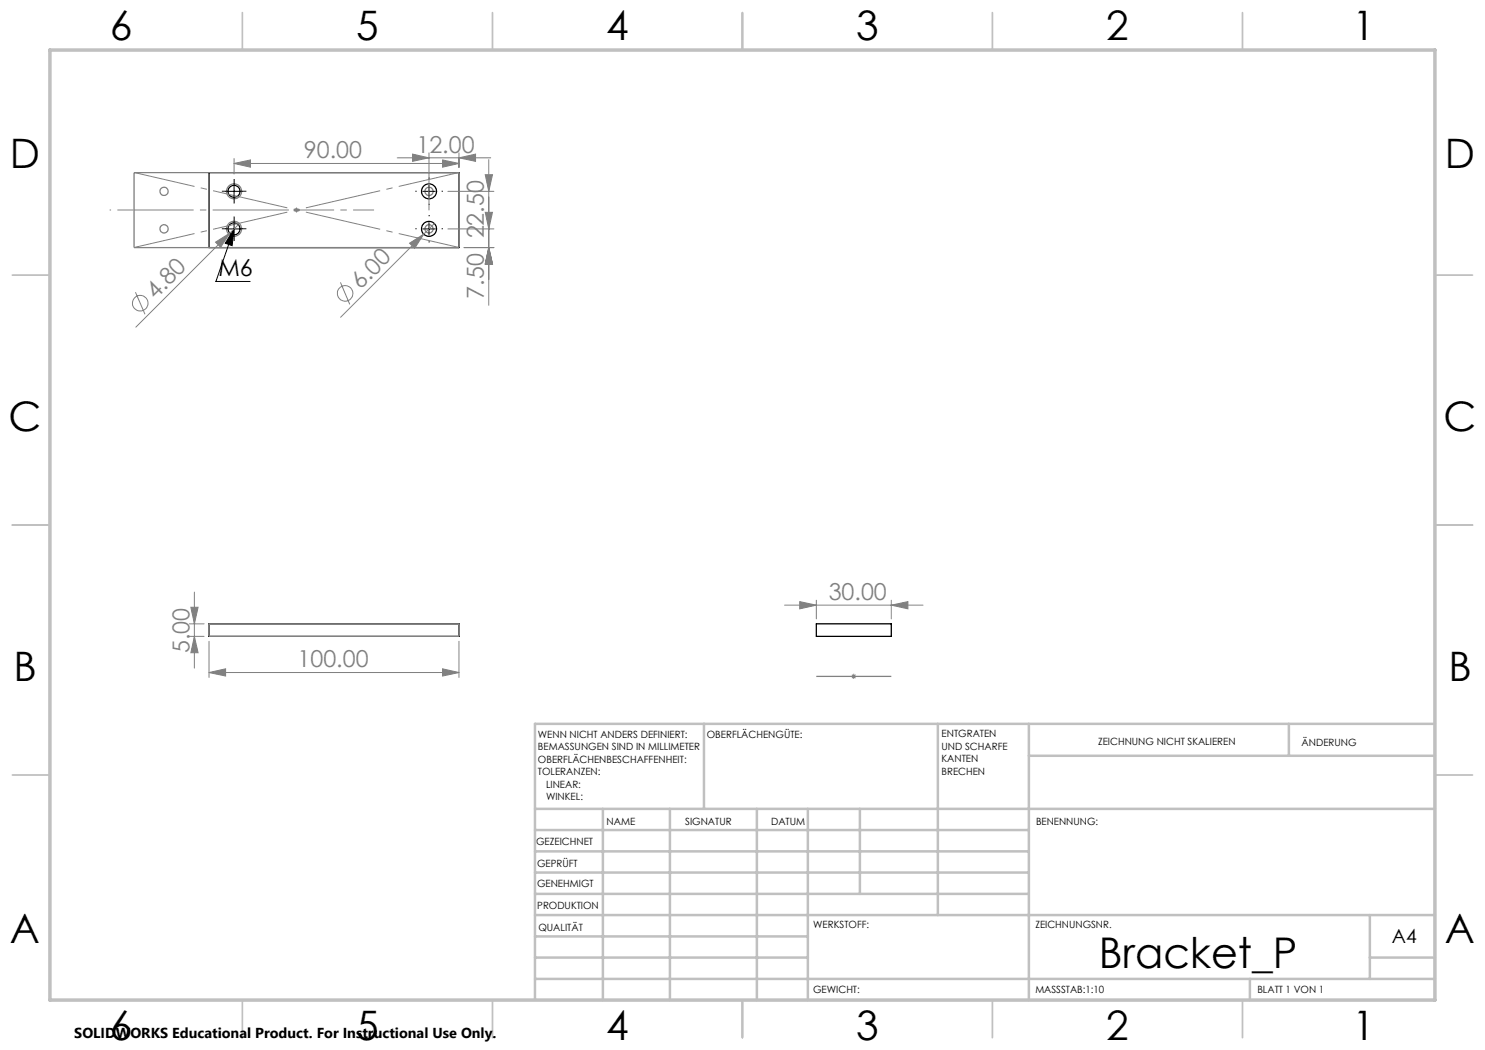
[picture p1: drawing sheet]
<svg xmlns="http://www.w3.org/2000/svg" width="297mm" height="210mm" viewBox="0 0 297 210" stroke-linecap="round" stroke-linejoin="round" font-family="sans-serif">
<g fill="none" stroke="#000" stroke-width=".25">
<path d="M41.8 34.5h50v15h-50zM41.8 124.8h50v2.5h-50zM163.3 124.8h15v2.5h-15z"/>
<circle cx="46.8" cy="38.3" r="1.19"/>
<circle cx="85.8" cy="38.3" r="1.5"/>
<circle cx="46.8" cy="45.8" r="1.2"/>
<circle cx="85.8" cy="45.8" r="1.5"/>
</g>
<g fill="none" stroke="#808080" stroke-width=".2">
<path d="M46.8 32.7l3.3-.7v1.4zM46.8 31.7v3.1M46.8 32.7h45M79.4 31.6h18.7M82.5 30.8l3.3 .8-3.3 .7zM85.8 30.6v11.4M88.5 32l3.3 .7-3.3 .7zM89.6 38.3h9.2M91.8 31.6l3.3-.8v1.5zM91.8 30.6v2.9M97 35h1.5l-.7 3.3zM97.8 31.9v29.2"/>
<path d="M27.1 58.4l1.9 4.5M43.1 48.4l2.9-1.8-1.9 2.9zM46 46.6l-18.8 18.8M47.7 44.9l-1.7 1.7M58.8 42h1M58.9 41.7l.8 .7M59.3 41.5v1M59.7 41.7l-.8 .7M68.1 56.5l1.9 4.4M81.9 48.6l2.8-1.8-1.8 2.9zM86.9 44.7l-18.8 18.8M89.6 45.8h9.2"/>
<path d="M92.8 49.5h6M97 42.5h1.5l-.7 3.3zM97.8 49.5l.7 3.3h-1.5zM38.9 118.4v15.2M37.9 124.8h2.9M37.9 127.3h2.9M38.2 121.5h1.4l-.7 3.3zM38.9 127.3l.7 3.3h-1.4zM41.8 134.5l3.3-.7v1.4zM41.8 128.3v7.2M41.8 134.5h50M88.5 133.8l3.3 .7-3.3 .7z"/>
<path d="M91.8 128.3v7.2M156.9 121h27.7M159.9 120.3l3.4 .7-3.4 .8zM163.3 120v3.8M170.3 135.3h1M170.4 134.9l.7 .7M170.7 134.8v1M171.1 134.9l-.7 .7M178.3 121l3.3-.7v1.5zM178.3 120v3.8"/>
<circle cx="69" cy="58.7" r="1.57"/>
<circle cx="28" cy="60.7" r="1.56"/>
</g>
<g fill="none" stroke="#808080" stroke-width=".25">
<path d="M26.8 34.5h65v15h-65zM41.8 124.8h50v2.5h-50zM163.3 135.3h15"/>
<circle cx="32.8" cy="38.3" r=".82"/>
<circle cx="46.8" cy="38.3" r="1.49"/>
<circle cx="85.8" cy="38.3" r=".83"/>
<circle cx="32.8" cy="45.8" r=".82"/>
<circle cx="46.8" cy="45.8" r="1.49"/>
<circle cx="85.8" cy="45.8" r=".83"/>
</g>
<path d="M45.5 38.3h2.5M46.8 37v2.5M84.6 38.3h2.5M85.8 37v2.5M45.5 45.8h2.5M46.8 45.8l-.4 3.3-1.4-.5zM46.8 45.8l-3.6 10.5h6.8M46.8 44.5v2.5M84.6 45.8h2.5M85.8 44.5v2.5" fill="none" stroke="#000" stroke-width=".2"/>
<path d="M26.8 34.5l65 15M26.8 49.5l65-15" fill="none" stroke="#808080" stroke-width=".2" stroke-dasharray="15.2 1.3 1.3 1.3" stroke-dashoffset="2.8" stroke-linecap="butt"/>
<g fill="none" stroke="#000" stroke-width=".2" stroke-dasharray="15.2 1.3 1.3 1.3" stroke-linecap="butt">
<path d="M45.6 38.3h-1.2M46.8 37v-1.2M46.8 39.5v1.2M48.1 38.3h1.2M83.3 38.3h-.2M85.8 35.8v-.3M88.3 38.3h.3M45.6 45.8h-1.2M46.8 44.5v-1.2M46.8 47v1.2M48.1 45.8h1.2M83.3 45.8h-.2"/>
<path d="M85.8 43.3v-.3M85.8 48.3v.2M85.8 40.8v.2M88.3 45.8h.3"/>
</g>
<path d="M59.3 42h15.5" fill="none" stroke="#808080" stroke-width=".2" stroke-dasharray="15.2 1.3 1.3 1.3" stroke-dashoffset="7.7" stroke-linecap="butt"/>
<path d="M59.3 42h-37.4" fill="none" stroke="#808080" stroke-width=".2" stroke-dasharray="15.2 1.3 1.3 1.3" stroke-dashoffset="-1.6" stroke-linecap="butt"/>
<g fill="none" stroke="#c0c0c0" stroke-width=".35">
<path d="M48.5 2.5v7.5M98.5 2.5v7.5M148.5 2.5v7.5M198.5 2.5v7.5M248.5 2.5v7.5M2.5 55h7.5M287 55h7.5M2.5 105h7.5M287 105h7.5M2.5 155h7.5M287 155h7.5M48.5 200v7.5"/>
<path d="M98.5 200v7.5M148.5 200v7.5M198.5 200v7.5M248.5 200v7.5"/>
</g>
<g fill="none" stroke="#c0c0c0" stroke-width=".5">
<path d="M140.8 144.8v17M187.6 144.8v38.2M205.8 144.8v55.2M205.8 151.2h81.2M257.8 144.8v6.4M287 144.8h-180v55.2M107 161.8h180M107 178.8h98.8M107 174.5h98.8M107 170.3h98.8M107 166h98.8M120.6 161.8v38.2"/>
<path d="M134 161.8v38.2M151.4 161.8v38.2M161.6 161.8v38.2M172 161.8v17M107 195.8h180M107 191.5h54.6M107 187.3h54.6M107 183h180M250 195.8v4.2M274 191.5h13M274 183v12.8"/>
</g>
<path d="M10 10h277v190h-277z" fill="none" stroke="#c0c0c0" stroke-width=".7"/>
<g fill="#808080">
<path d="M41.8 134.5l3.3-.7v1.4zM88.5 133.8l3.3 .7-3.3 .7z"/>
<path d="M38.2 121.5h1.4l-.7 3.3zM38.9 127.3l.7 3.3h-1.4z"/>
</g>
<path d="M46.8 45.8l-.4 3.3-1.4-.5z" fill="#000"/>
<g fill="#808080">
<path d="M81.9 48.6l2.8-1.8-1.8 2.9z"/>
<path d="M43.1 48.4l2.9-1.8-1.9 2.9z"/>
<path d="M91.8 31.6l3.3-.8v1.5zM82.5 30.8l3.3 .8-3.3 .7zM88.5 32l3.3 .7-3.3 .7zM46.8 32.7l3.3-.7v1.4z"/>
<path d="M159.9 120.3l3.4 .7-3.4 .8zM178.3 121l3.3-.7v1.5z"/>
<path d="M97.8 49.5l.7 3.3h-1.5zM97 42.5h1.5l-.7 3.3zM97.8 49.5l.7 3.3h-1.5zM97 35h1.5l-.7 3.3z"/>
</g>
<text font-size="8.5" x="219.8" y="193.6">Bracket_P</text>
<g font-size="8.1">
<text x="22" y="8">6</text>
<text x="71.2" y="8">5</text>
<text x="121.2" y="8">4</text>
<text x="171.2" y="8">3</text>
<text x="221.2" y="8">2</text>
<text x="270.5" y="8">1</text>
<text x="2" y="33.6">D</text>
<text x="289" y="33.6">D</text>
<text x="1.7" y="86.1">C</text>
<text x="288.7" y="86.1">C</text>
<text x="2.7" y="136.1">B</text>
<text x="289.7" y="136.1">B</text>
<text x="2" y="188.6">A</text>
<text x="289" y="188.6">A</text>
<text x="22" y="208">6</text>
<text x="71.2" y="208">5</text>
<text x="121.2" y="208">4</text>
<text x="171.2" y="208">3</text>
<text x="221.2" y="208">2</text>
<text x="270.5" y="208">1</text>
</g>
<g font-size="4.7" fill="#808080">
<text x="60.8" y="31.7">90.00</text>
<text x="83.3" y="30.5">12.00</text>
<text x="96.8" y="47.7" transform="rotate(-90 96.8 47.7)">22.50</text>
<text x="72.1" y="58.1" transform="rotate(-45 72.1 58.1)">6.00</text>
<text x="96.8" y="59.7" transform="rotate(-90 96.8 59.7)">7.50</text>
<text x="31.1" y="60" transform="rotate(-45 31.1 60)">4.80</text>
<text x="165.7" y="120">30.00</text>
<text x="37.9" y="130.7" transform="rotate(-90 37.9 130.7)">5.00</text>
<text x="59.5" y="133.5">100.00</text>
</g>
<text font-size="4.7" x="43.7" y="55.2">M6</text>
<text font-size="3.9" x="278.4" y="188.6">A4</text>
<text font-size="2.9" x="14.9" y="207.6">SOLIDWORKS Educational Product. For Instructional Use Only.</text>
<g font-size="2">
<text x="107.6" y="147.6">WENN NICHT ANDERS DEFINIERT:</text>
<text x="141.4" y="147.6">OBERFLÄCHENGÜTE:</text>
<text x="188.3" y="147.5">ENTGRATEN</text>
<text x="188.3" y="150">UND SCHARFE</text>
<text x="219.6" y="149">ZEICHNUNG NICHT SKALIEREN</text>
<text x="260.3" y="149.2">ÄNDERUNG</text>
<text x="107.6" y="150.1">BEMASSUNGEN SIND IN MILLIMETER</text>
<text x="107.6" y="152.6">OBERFLÄCHENBESCHAFFENHEIT:</text>
<text x="107.6" y="155.1">TOLERANZEN:</text>
<text x="188.3" y="152.5">KANTEN</text>
<text x="188.3" y="155">BRECHEN</text>
<text x="109.2" y="157.6">LINEAR:</text>
<text x="109.2" y="160.1">WINKEL:</text>
<text x="121.3" y="165">NAME</text>
<text x="137" y="164.9">SIGNATUR</text>
<text x="154.2" y="164.9">DATUM</text>
<text x="207.2" y="164.9">BENENNUNG:</text>
<text x="107.2" y="169.1">GEZEICHNET</text>
<text x="107.4" y="173.3">GEPRÜFT</text>
<text x="107.4" y="177.4">GENEHMIGT</text>
<text x="107.5" y="181.8">PRODUKTION</text>
<text x="162.6" y="185.5">WERKSTOFF:</text>
<text x="207.1" y="185.5">ZEICHNUNGSNR.</text>
<text x="107.7" y="186.1">QUALITÄT</text>
<text x="162.6" y="198.5">GEWICHT:</text>
<text x="207.1" y="198.6">MASSSTAB:1:10</text>
<text x="251.5" y="198.6">BLATT 1 VON 1</text>
</g>
</svg>
